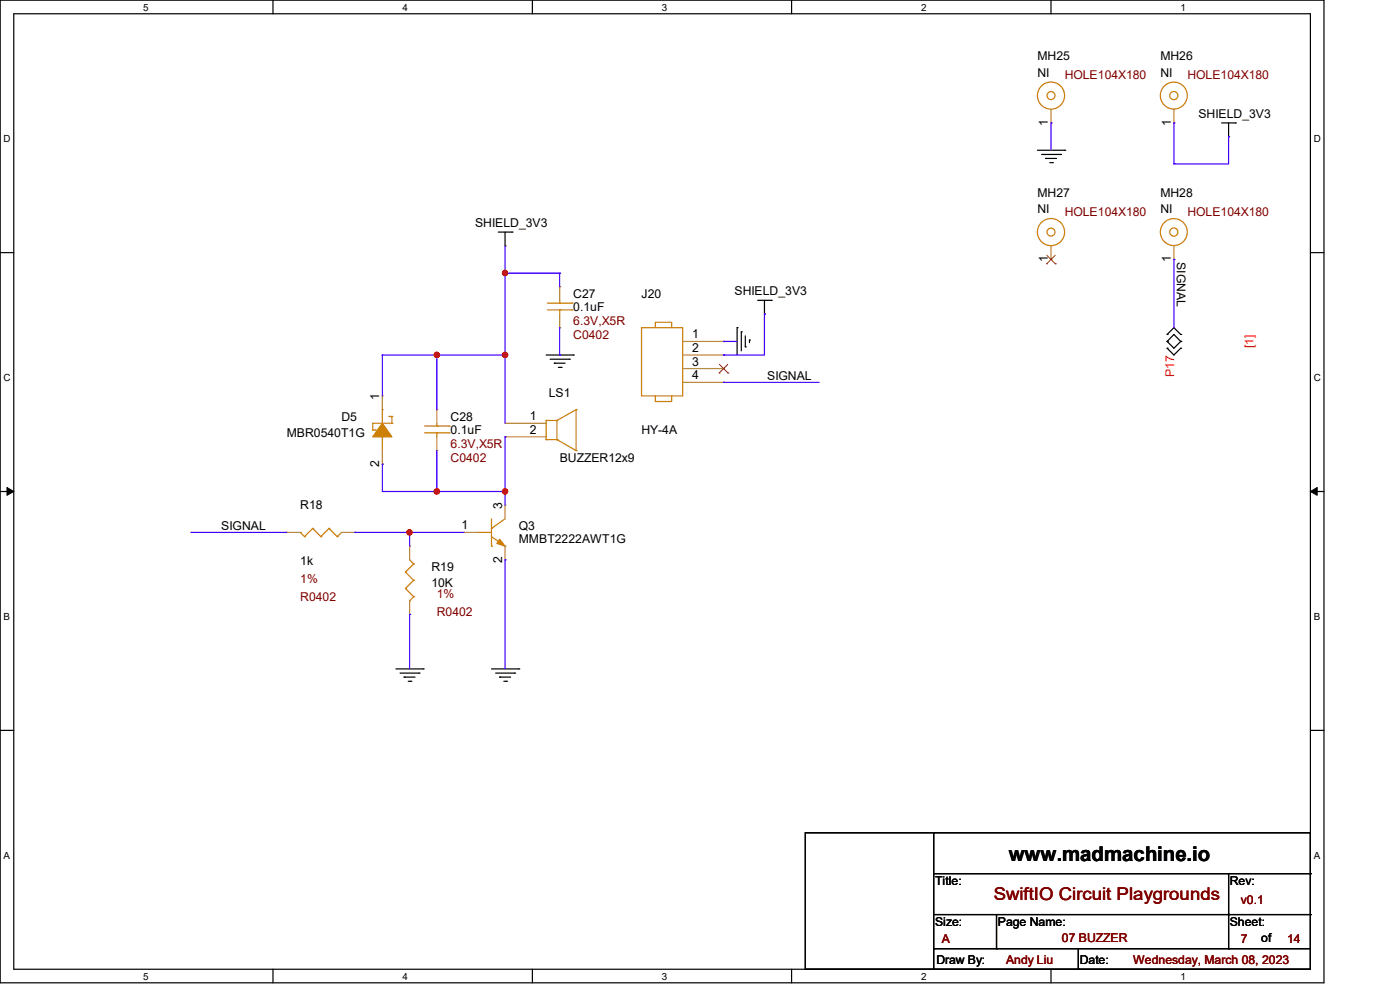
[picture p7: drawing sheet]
<svg xmlns="http://www.w3.org/2000/svg" width="297mm" height="210mm" viewBox="0 0 297 210" stroke-linecap="round" stroke-linejoin="round" font-family="sans-serif">
<path d="M0 0h280.9v208.5h-280.9zM2.9 2.9h275.1v202.7h-275.1z" fill="none" stroke="#000" stroke-width=".25"/>
<g fill="#fff">
<path d="M30.4 .3h1.1v2.4h-1.1z"/>
<path d="M30.4 205.9h1.1v2.3h-1.1z"/>
</g>
<path d="M57.9 0v2.9M57.9 205.6v2.9" fill="none" stroke="#000" stroke-width=".25"/>
<g fill="#fff">
<path d="M85.4 .3h1.1v2.4h-1.1z"/>
<path d="M85.4 205.9h1.1v2.3h-1.1z"/>
</g>
<path d="M112.9 0v2.9M112.9 205.6v2.9" fill="none" stroke="#000" stroke-width=".25"/>
<g fill="#fff">
<path d="M140.4 .3h1.2v2.4h-1.2z"/>
<path d="M140.4 205.9h1.2v2.3h-1.2z"/>
</g>
<path d="M167.9 0v2.9M167.9 205.6v2.9" fill="none" stroke="#000" stroke-width=".25"/>
<g fill="#fff">
<path d="M195.4 .3h1.2v2.4h-1.2z"/>
<path d="M195.4 205.9h1.2v2.3h-1.2z"/>
</g>
<path d="M223 0v2.9M223 205.6v2.9" fill="none" stroke="#000" stroke-width=".25"/>
<g fill="#fff">
<path d="M250.4 .3h1.2v2.4h-1.2z"/>
<path d="M250.4 205.9h1.2v2.3h-1.2z"/>
<path d="M.8 28.2h1.4v2.4h-1.4z"/>
<path d="M278.7 28.2h1.5v2.4h-1.5z"/>
<path d="M.8 78.9h1.4v2.3h-1.4z"/>
<path d="M278.7 78.9h1.5v2.3h-1.5z"/>
</g>
<path d="M0 53.6h2.9M278 53.6h2.9" fill="none" stroke="#000" stroke-width=".25"/>
<g fill="#fff">
<path d="M.8 129.6h1.3v2.3h-1.3z"/>
<path d="M278.7 129.6h1.4v2.3h-1.4z"/>
</g>
<path d="M0 104.3h2.9M278 104.3h2.9" fill="none" stroke="#000" stroke-width=".25"/>
<path d="M1.5 103.4l1.4 .9-1.4 .8zM278 104.3l1.4-.9v1.7z" fill="#000" stroke="#000" stroke-width=".21"/>
<g fill="#fff">
<path d="M.8 180.3h1.3v2.3h-1.3z"/>
<path d="M278.7 180.3h1.4v2.3h-1.4z"/>
</g>
<g fill="none" stroke="#000" stroke-width=".25">
<path d="M220.1 31.9h5.8M221 32.8h4M221.8 33.6h.1M221.8 33.6h2.4M222.7 34.5h.6M223.3 34.5h.1M225 32.8h.1M225.9 31.9h.1M259.2 26.1h2.9M260.6 29h.1M260.6 26.1v2.9M262.1 26.1h.1"/>
<path d="M105.7 49.2h2.9M107.1 52.2h.1M107.1 49.2v3M108.6 49.2h.1M115.9 75.3h5.7M116.7 76.2h4.1M117.6 77h.1M117.6 77h2.3M118.4 77.9h.6M119 77.9h.1M120.8 76.2h.1M121.6 75.3h.1"/>
<path d="M156.4 69.5h.1M156.4 69.5v5.8M157.3 70.4h.1M157.3 70.4v4M158.1 73.6h.1M158.1 71.2v2.4M159 72.1h.1M159 72.1v.6M160.7 63.7h2.9M162.2 66.6h.1M162.2 63.7v2.9M163.6 63.7h.1"/>
<path d="M247.6 71h.1M247.6 72.4h.1M247.6 73.9h.1M247.6 71l1.4-1.5 1.5 1.5M247.6 72.4l1.4-1.4 1.5 1.4M247.6 73.9l1.4 1.4 1.5-1.4M247.6 72.4l1.4 1.5 1.5-1.5M250.5 71h.1M250.5 72.4h.1M250.5 73.9h.1M0 154.9h2.9M84 141.9h5.8"/>
<path d="M84.9 142.8h4M85.7 143.6h.1M85.7 143.6h2.4M86.6 144.5h.6M87.2 144.5h.1M88.9 142.8h.1M89.8 141.9h.1M104.3 141.9h5.8M105.2 142.8h4M106 143.6h.1M106 143.6h2.3M106.9 144.5h.5"/>
<path d="M107.4 144.5h.1M109.2 142.8h.1M110.1 141.9h.1M278 154.9h2.9M170.9 176.7h107.1v28.9h-107.1zM198.1 176.7h.1M198.1 176.7v28.9M198.1 194h79.9M198.1 185.3h79.9M211.4 194v7.3M260.6 194h.1M260.6 185.3v16"/>
<path d="M278 194h.1M278 185.3h.1M198.1 201.3h.1M198.1 201.3h79.9M211.4 201.3h.1M228.8 205.6h.1M228.8 201.3v4.3M260.6 201.3h.1"/>
</g>
<g fill="none" stroke="#cc8006" stroke-width=".25">
<path d="M116.1 64.3h5.3M116.1 65.7h5.3M118.7 65.7h.1M118.7 64.3h.1M118.7 63.7v.6M118.7 65.7v.9M121.4 64.3h.1M121.4 65.7h.1M136.1 69.5h8.7v14.5h-8.7zM139 69.5v-1.1h3.5v1.1M79.1 91.2h.1M79.1 91.2h.6"/>
<path d="M79.7 91.2h.1M81.1 92.7h.1M81.1 86.9h.1M81.1 86.9v2.9M81.1 92.7v2.9M82.5 88.3h.1M82.5 88.3h.6M83.1 89.8h.1M83.1 88.3h.1M83.1 89.8h-4v1.4M83.1 88.3v1.5M90.1 90.4h5.2"/>
<path d="M90.1 91.8h5.2M92.7 91.8h.1M92.7 90.4h.1M92.7 89.8v.6M92.7 91.8v.9M95.3 90.4h.1M95.3 91.8h.1M115.9 89.2h.1M115.9 93.3h.1M115.9 89.2h2.3M115.9 89.2v4.1M115.9 93.3h2.3"/>
<path d="M118.2 93.3h.1M118.2 89.2h.1M118.2 93.3l4 2.3M118.2 89.2v4.1M122.2 86.9h.1M122.2 95.6h.1M122.2 86.9l-4 2.3M122.2 86.9v8.7M139 84v1.2h3.5v-1.2M63.7 112.9h.1M63.7 112.9l.9 .9M64.6 113.8h.1"/>
<path d="M66.3 112.1h.1M66.3 112.1l1.8 1.7M66.3 112.1l-1.7 1.7M68.1 113.8h.1M69.8 112.1h.1M69.8 112.1l1.7 1.7M69.8 112.1l-1.7 1.7M71.5 113.8h.1M72.4 112.9l-.9 .9M86.9 118.7l.9 .9M87.8 119.6h.1M87.8 119.6l-1.8 1.8"/>
<path d="M101.4 112.9h.1M101.4 112.9h2.9M104.3 112.1h.1M104.3 115.9h.1M104.3 113.8l2.8 2.1M104.3 110.1v5.8M107.1 115.9h.1M107.1 110.1l-2.8 2M86 121.4h.1M86 124.8h.1M86 121.4l1.8 1.7M86 124.8l1.8 1.8"/>
<path d="M86.9 127.4h.1M87.8 123.1h.1M87.8 126.6h.1M87.8 123.1l-1.8 1.7M87.8 126.6l-.9 .8"/>
<circle cx="223" cy="20.3" r="2.88"/>
<circle cx="223" cy="20.3" r=".85"/>
<circle cx="249" cy="20.3" r=".87"/>
<circle cx="249" cy="20.3" r="2.86"/>
<circle cx="223" cy="49.2" r="2.88"/>
<circle cx="223" cy="49.2" r=".85"/>
<circle cx="249" cy="49.2" r=".87"/>
<circle cx="249" cy="49.2" r="2.86"/>
</g>
<g fill="none" stroke="#a84" stroke-width=".25">
<path d="M223 26.1h.1M223 23.2v2.9M249 26.1h.1M249 23.2v2.9M223 55h.1M223 52.2v2.8M249 55h.1M249 52.2v2.8M118.7 60.8h.1M118.7 69.5h.1M118.7 60.8v2.9M118.7 66.6v2.9"/>
<path d="M144.8 72.4h8.7M144.8 75.3h8.7M144.8 78.2h8.7M153.5 72.4h.1M153.5 75.3h.1M153.5 78.2h.1M81.1 98.5h.1M81.1 84h.1M81.1 84v2.9M81.1 95.6v2.9M92.7 86.9h.1M92.7 95.6h.1"/>
<path d="M92.7 86.9v2.9M92.7 92.7v2.9M107.1 89.8h.1M107.1 92.7h.1M107.1 89.8h8.8M107.1 92.7h8.8M144.8 81.1h8.7M153.5 81.1h.1M60.8 112.9h.1M60.8 112.9h2.9M72.4 112.9h2.9M75.3 112.9h.1"/>
<path d="M86.9 115.9h.1M86.9 115.9v2.8M98.5 112.9h.1M98.5 112.9h2.9M107.1 107.1h.1M107.1 118.7h.1M107.1 107.1v3M107.1 115.9v2.8M86.9 130.3h.1M86.9 127.4v2.9"/>
</g>
<g fill="#cc8006" stroke="#cc8006" stroke-width=".25">
<path d="M106 114.4l1.1 1.5-1.7-.6z"/>
<path d="M81.1 89.8l2 2.9h-4z" fill-rule="evenodd"/>
</g>
<path d="M222 56h.1M222.1 54.1l1.8 1.9M223.9 54.1l-1.9 1.9M223.9 56h.1M152.6 79.1h.1M152.6 77.3l1.8 1.8M154.4 77.3l-1.8 1.8M154.4 79.1h.1" fill="none" stroke="#804000" stroke-width=".21"/>
<g fill="none" stroke="#4200ff" stroke-width=".25">
<path d="M223 26.1h.1M223 26.1v5.8M249 26.1h.1M249 34.8h.1M249 26.1v8.7M260.6 29h.1M260.6 29v5.8h-11.6M107.1 58h.1M107.1 52.2v37.6M107.1 58h11.6M118.7 58h.1M118.7 58v2.8"/>
<path d="M249 55h.1M249 55v14.5M81.1 75.3h.1M81.1 75.3v8.7M81.1 75.3h26M92.7 75.3h.1M92.7 75.3v11.6M107.1 75.3h.1M118.7 75.3h.1M118.7 69.5v5.8M153.5 72.4h.1M153.5 75.3h.1"/>
<path d="M153.5 72.4h2.9M162.2 66.6h.1M162.2 66.6v8.7h-8.7M81.1 98.5h.1M81.1 98.5v5.8h26M92.7 95.6v8.7M107.1 92.7h.1M107.1 92.7v14.4M153.5 81.1h.1M153.5 81.1h20.3M40.6 112.9h.1M40.6 112.9h20.2"/>
<path d="M75.3 112.9h.1M75.3 112.9h23.2M86.9 112.9h.1M86.9 112.9v3M92.7 104.3h.1M107.1 104.3h.1M107.1 118.7h.1M107.1 118.7v23.2M86.9 130.3h.1M86.9 130.3v11.6"/>
</g>
<g fill="#f00" stroke="#f00" stroke-width=".25">
<circle cx="107.1" cy="57.9" r=".55"/>
<circle cx="107.1" cy="75.3" r=".55"/>
<circle cx="107.1" cy="104.2" r=".55"/>
<circle cx="86.9" cy="112.9" r=".55"/>
<circle cx="92.7" cy="75.3" r=".55"/>
<circle cx="92.7" cy="104.2" r=".55"/>
</g>
<text font-size="4.3" x="214" y="182.7">www.madmachine.io</text>
<text font-size="3.7" fill="#800000" x="210.8" y="191">SwiftIO Circuit Playgrounds</text>
<g font-size="2.6">
<text x="220.1" y="12.8">MH25</text>
<text x="220.1" y="16.3">NI</text>
<text x="246.2" y="12.8">MH26</text>
<text x="246.2" y="16.3">NI</text>
<text x="222.3" y="26.7" transform="rotate(-90 222.3 26.7)">1</text>
<text x="248.4" y="26.7" transform="rotate(-90 248.4 26.7)">1</text>
<text x="254.3" y="24.9">SHIELD_3V3</text>
<text x="220.1" y="41.7">MH27</text>
<text x="246.2" y="41.7">MH28</text>
<text x="220.1" y="45.2">NI</text>
<text x="246.2" y="45.2">NI</text>
<text x="100.8" y="48.1">SHIELD_3V3</text>
<text x="222.3" y="55.6" transform="rotate(-90 222.3 55.6)">1</text>
<text x="248.4" y="55.6" transform="rotate(-90 248.4 55.6)">1</text>
<text x="249.6" y="55.6" transform="rotate(90 249.6 55.6)">SIGNAL</text>
<text x="121.6" y="63.2">C27</text>
<text x="136.1" y="63.2">J20</text>
<text x="155.8" y="62.6">SHIELD_3V3</text>
<text x="121.6" y="66">0.1uF</text>
<text x="146.9" y="71.8">1</text>
<text x="146.9" y="74.7">2</text>
<text x="146.9" y="77.6">3</text>
<text x="146.9" y="80.5">4</text>
<text x="162.8" y="80.5">SIGNAL</text>
<text x="72.4" y="89.2">D5</text>
<text x="80.5" y="84.9" transform="rotate(-90 80.5 84.9)">1</text>
<text x="95.6" y="89.2">C28</text>
<text x="112.4" y="89.2">1</text>
<text x="116.4" y="84.3">LS1</text>
<text x="60.8" y="92.7">MBR0540T1G</text>
<text x="95.6" y="92.1">0.1uF</text>
<text x="112.4" y="92">2</text>
<text x="136.1" y="92.1">HY-4A</text>
<text x="80.5" y="99.1" transform="rotate(-90 80.5 99.1)">2</text>
<text x="118.7" y="97.9">BUZZER12x9</text>
<text x="46.9" y="112.4">SIGNAL</text>
<text x="63.7" y="108">R18</text>
<text x="97.9" y="112.3">1</text>
<text x="106.5" y="108" transform="rotate(-90 106.5 108)">3</text>
<text x="110.1" y="112.4">Q3</text>
<text x="63.7" y="119.9">1k</text>
<text x="106.5" y="119.3" transform="rotate(-90 106.5 119.3)">2</text>
<text x="110.1" y="115.3">MMBT2222AWT1G</text>
<text x="91.5" y="121.1">R19</text>
<text x="91.5" y="124.5">10K</text>
<text x="198.4" y="187.7">Title:</text>
<text x="260.9" y="187.7">Rev:</text>
<text x="198.4" y="196.3">Size:</text>
<text x="211.7" y="196.3">Page Name:</text>
<text x="260.9" y="196.3">Sheet:</text>
<text x="267.6" y="199.8">of</text>
<text x="198.7" y="204.5">Draw By:</text>
<text x="229.1" y="204.5">Date:</text>
</g>
<g font-size="2.6" fill="#800000">
<text x="225.9" y="16.8">HOLE104X180</text>
<text x="251.9" y="16.8">HOLE104X180</text>
<text x="225.9" y="45.8">HOLE104X180</text>
<text x="251.9" y="45.8">HOLE104X180</text>
<text x="121.6" y="71.8">C0402</text>
<text x="121.6" y="69">6.3V,X5R</text>
<text x="95.6" y="95">6.3V,X5R</text>
<text x="95.6" y="97.9">C0402</text>
<text x="63.7" y="123.7">1%</text>
<text x="63.7" y="127.4">R0402</text>
<text x="92.7" y="126.9">1%</text>
<text x="92.7" y="130.6">R0402</text>
<text x="263.2" y="191.7">v0.1</text>
<text x="199.8" y="200.1">A</text>
<text x="225.3" y="199.8">07 BUZZER</text>
<text x="263.2" y="200.1">7</text>
<text x="273.1" y="200.1">14</text>
<text x="213.4" y="204.5">Andy Liu</text>
<text x="240.4" y="204.5">Wednesday, March 08, 2023</text>
</g>
<g font-size="2.6" fill="#f00">
<text x="265.9" y="73.9" transform="rotate(-90 265.9 73.9)">[1]</text>
<text x="249.1" y="79.9" transform="rotate(-90 249.1 79.9)">P17</text>
</g>
<g font-size="2.1">
<text x="30.4" y="2.2">5</text>
<text x="85.4" y="2.2">4</text>
<text x="140.4" y="2.2">3</text>
<text x="195.4" y="2.2">2</text>
<text x="250.4" y="2.2">1</text>
<text x=".8" y="30.1">D</text>
<text x="278.7" y="30.1">D</text>
<text x=".8" y="80.8">C</text>
<text x="278.7" y="80.8">C</text>
<text x=".8" y="131.5">B</text>
<text x="278.7" y="131.5">B</text>
<text x=".8" y="182.2">A</text>
<text x="278.7" y="182.2">A</text>
<text x="30.4" y="207.8">5</text>
<text x="85.4" y="207.8">4</text>
<text x="140.4" y="207.8">3</text>
<text x="195.4" y="207.8">2</text>
<text x="250.4" y="207.8">1</text>
</g>
</svg>
